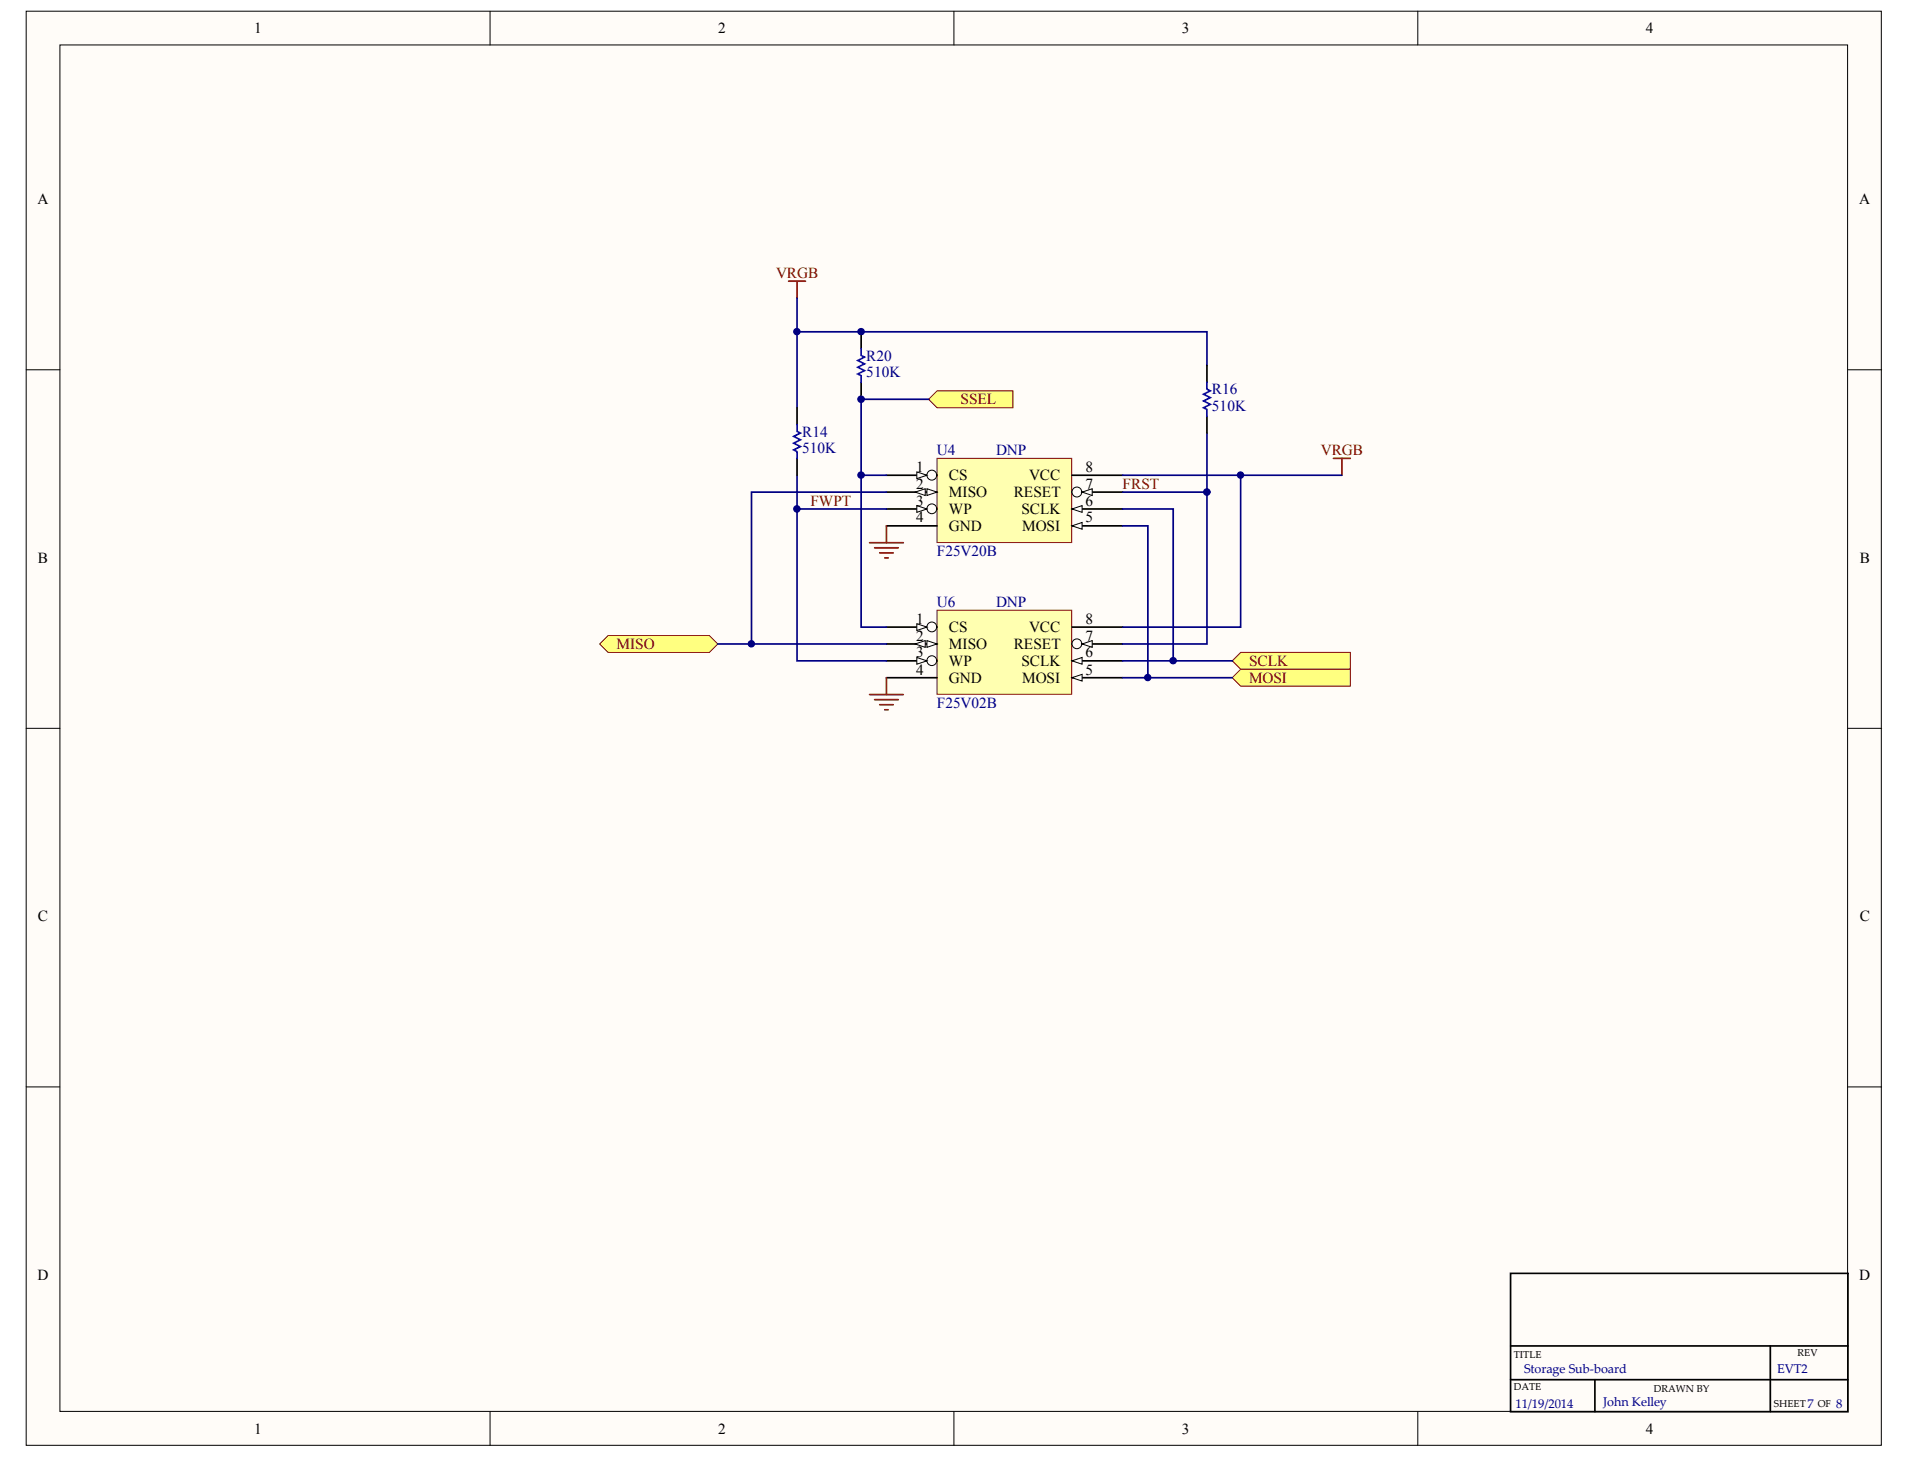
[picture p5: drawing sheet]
<svg xmlns="http://www.w3.org/2000/svg" width="274mm" height="209mm" viewBox="0 0 274 209" stroke-linecap="round" stroke-linejoin="round" font-family="sans-serif">
<g fill="#fffcf8" stroke="#000" stroke-width=".14">
<path d="M3.7 1.6h265.5v205.2h-265.5z"/>
<path d="M8.6 6.4h255.8v195.6h-255.8z"/>
</g>
<path d="M70.1 1.6v4.8M136.5 1.6v4.8M202.9 1.6v4.8M3.7 52.9h4.9M264.4 52.9h4.9M3.7 104.2h4.9M264.4 104.2h4.9M3.7 155.5h4.9M264.4 155.5h4.9M70.1 202v4.8M136.5 202v4.8M202.9 202v4.8" fill="none" stroke="#000" stroke-width=".14"/>
<path d="M216.2 182.2h48.2v19.8h-48.2zM216.2 197.4h48.2M216.2 192.6h48.2M228.2 197.4v4.6M253.3 192.6v9.4" fill="none" stroke="#000" stroke-width=".24"/>
<path d="M190.8 65.6h2.4M192 65.6v2.4" fill="none" stroke="#800000" stroke-width=".24"/>
<g fill="#ffff80" stroke="#800000" stroke-width=".14">
<path d="M87 90.9h14.5l1.2 1.2-1.2 1.3h-14.5l-1.2-1.3z" fill-rule="evenodd"/>
<path d="M177.5 93.4h15.7v2.4h-15.7l-1.2-1.2z" fill-rule="evenodd"/>
<path d="M177.5 95.8h15.7v2.4h-15.7l-1.2-1.2z" fill-rule="evenodd"/>
<path d="M134.1 55.9h10.9v2.4h-10.9l-1.2-1.2z" fill-rule="evenodd"/>
</g>
<path d="M134.1 65.6h19.3v12h-19.3z" fill="#ffffb0" stroke="#800000" stroke-width=".14"/>
<path d="M126.9 68h7.2" fill="none" stroke="#000" stroke-width=".24"/>
<circle cx="133.3" cy="68" r=".71" fill="#fffcf8" stroke="#000" stroke-width=".14"/>
<path d="M131.2 67.5l1.4 .5-1.4 .5z" fill="#fffcf8" stroke="#000" stroke-width=".14"/>
<path d="M126.9 70.4h7.2" fill="none" stroke="#000" stroke-width=".24"/>
<g fill="#fffcf8" stroke="#000" stroke-width=".14">
<path d="M132.6 69.9l1.5 .5-1.5 .5z"/>
<path d="M131 70.4l1.4-.5v1z"/>
</g>
<path d="M126.9 72.8h7.2" fill="none" stroke="#000" stroke-width=".24"/>
<circle cx="133.3" cy="72.8" r=".7" fill="#fffcf8" stroke="#000" stroke-width=".14"/>
<path d="M131.2 72.3l1.4 .5-1.4 .5z" fill="#fffcf8" stroke="#000" stroke-width=".14"/>
<path d="M126.9 75.2h7.2M153.4 68h7.2M153.4 70.4h7.2" fill="none" stroke="#000" stroke-width=".24"/>
<circle cx="154.1" cy="70.4" r=".71" fill="#fffcf8" stroke="#000" stroke-width=".14"/>
<path d="M154.9 70.4l1.4-.5v1z" fill="#fffcf8" stroke="#000" stroke-width=".14"/>
<path d="M153.4 72.8h7.2" fill="none" stroke="#000" stroke-width=".24"/>
<path d="M153.4 72.8l1.5-.5v1z" fill="#fffcf8" stroke="#000" stroke-width=".14"/>
<path d="M153.4 75.2h7.2" fill="none" stroke="#000" stroke-width=".24"/>
<path d="M153.4 75.2l1.5-.4v.9z" fill="#fffcf8" stroke="#000" stroke-width=".14"/>
<path d="M134.1 87.3h19.3v12h-19.3z" fill="#ffffb0" stroke="#800000" stroke-width=".14"/>
<path d="M126.9 89.7h7.2" fill="none" stroke="#000" stroke-width=".24"/>
<circle cx="133.3" cy="89.7" r=".7" fill="#fffcf8" stroke="#000" stroke-width=".14"/>
<path d="M131.2 89.2l1.4 .5-1.4 .5z" fill="#fffcf8" stroke="#000" stroke-width=".14"/>
<path d="M126.9 92.1h7.2" fill="none" stroke="#000" stroke-width=".24"/>
<g fill="#fffcf8" stroke="#000" stroke-width=".14">
<path d="M132.6 91.7l1.5 .4-1.5 .5z"/>
<path d="M131 92.1l1.4-.4v.9z"/>
</g>
<path d="M126.9 94.6h7.2" fill="none" stroke="#000" stroke-width=".24"/>
<circle cx="133.3" cy="94.5" r=".7" fill="#fffcf8" stroke="#000" stroke-width=".14"/>
<path d="M131.2 94.1l1.4 .5-1.4 .4z" fill="#fffcf8" stroke="#000" stroke-width=".14"/>
<path d="M126.9 97h7.2M153.4 89.7h7.2M153.4 92.1h7.2" fill="none" stroke="#000" stroke-width=".24"/>
<circle cx="154.1" cy="92.1" r=".7" fill="#fffcf8" stroke="#000" stroke-width=".14"/>
<path d="M154.9 92.1l1.4-.4v.9z" fill="#fffcf8" stroke="#000" stroke-width=".14"/>
<path d="M153.4 94.6h7.2" fill="none" stroke="#000" stroke-width=".24"/>
<path d="M153.4 94.6l1.5-.5v.9z" fill="#fffcf8" stroke="#000" stroke-width=".14"/>
<path d="M153.4 97h7.2" fill="none" stroke="#000" stroke-width=".24"/>
<path d="M153.4 97l1.5-.5v1z" fill="#fffcf8" stroke="#000" stroke-width=".14"/>
<path d="M112.9 40.2h2.4M114.1 40.2v2.4M124.4 77.7h4.9M125.2 78.4h3.3M125.9 79.1h1.9M126.6 79.8h.5M126.9 75.2v2.5M124.4 99.4h4.9M126.9 97v2.4M125.2 100.1h3.3M125.9 100.8h1.9M126.6 101.6h.5" fill="none" stroke="#800000" stroke-width=".24"/>
<g fill="none" stroke="#000080" stroke-width=".24">
<path d="M114.1 47.5h58.6v4.8M114.1 42.6v15.7M132.9 57.1h-9.7v32.6h3.7M114.1 72.8v21.8h12.8M114.1 68v4.8M114.1 72.8h12.8M123.2 68h3.7M126.9 70.4h-19.4v21.7M160.6 72.8h7.3v21.8M160.6 75.2h3.7v21.8M160.6 68h31.4M160.6 70.4h12.1"/>
<path d="M172.7 70.4v21.7h-12.1M172.7 62v8.4M177.5 68v21.7h-16.9M102.7 92.1h24.2M160.6 97h15.7M160.6 94.6h15.7"/>
</g>
<path d="M114.1 58.3v2.5M123.2 47.5v2.4M123.2 54.7v2.4M172.7 52.3v2.4M172.7 59.6v2.4M114.1 65.6v2.4" fill="none" stroke="#000" stroke-width=".24"/>
<path d="M123.2 49.9v1l.5 .2-1 .5 1 .5-1 .4 1 .5-1 .5 .5 .3v.9M172.7 54.7v1l.5 .2-1 .5 1 .5-1 .5 1 .5-1 .4 .5 .3v1M114.1 60.8v.9l.4 .3-.9 .4 .9 .5-.9 .5 .9 .5-.9 .5 .5 .2v1" fill="none" stroke="#00f" stroke-width=".24"/>
<g fill="#000080" stroke="#000080" stroke-width=".14">
<circle cx="107.5" cy="92.1" r=".46"/>
<circle cx="114" cy="72.8" r=".46"/>
<circle cx="114" cy="47.5" r=".46"/>
<circle cx="123.2" cy="68" r=".46"/>
<circle cx="123.2" cy="57.1" r=".47"/>
<circle cx="123.2" cy="47.5" r=".46"/>
<circle cx="164.2" cy="97" r=".46"/>
<circle cx="167.9" cy="94.5" r=".46"/>
<circle cx="172.7" cy="70.4" r=".47"/>
<circle cx="177.5" cy="68" r=".46"/>
</g>
<g font-size="2.2">
<text x="36.4" y="4.8">1</text>
<text x="102.8" y="4.8">2</text>
<text x="169.1" y="4.8">3</text>
<text x="235.5" y="4.8">4</text>
<text x="5.4" y="29.2">A</text>
<text x="266" y="29.2">A</text>
<text x="131.1" y="67.5">1</text>
<text x="131.1" y="70">2</text>
<text x="135.8" y="68.7">CS</text>
<text x="135.8" y="71.1">MISO</text>
<text x="145.1" y="71.1">RESET</text>
<text x="147.3" y="68.7">VCC</text>
<text x="155.3" y="67.5">8</text>
<text x="155.3" y="70">7</text>
<text x="131.1" y="72.4">3</text>
<text x="131.1" y="74.8">4</text>
<text x="135.8" y="73.6">WP</text>
<text x="135.8" y="76">GND</text>
<text x="146.2" y="73.6">SCLK</text>
<text x="146.3" y="76">MOSI</text>
<text x="155.3" y="72.4">6</text>
<text x="155.3" y="74.8">5</text>
<text x="5.4" y="80.5">B</text>
<text x="266.1" y="80.5">B</text>
<text x="131.1" y="89.3">1</text>
<text x="155.3" y="89.3">8</text>
<text x="131.1" y="91.7">2</text>
<text x="131.1" y="94.1">3</text>
<text x="135.8" y="90.5">CS</text>
<text x="135.8" y="92.9">MISO</text>
<text x="135.8" y="95.3">WP</text>
<text x="145.1" y="92.9">RESET</text>
<text x="146.2" y="95.3">SCLK</text>
<text x="147.3" y="90.5">VCC</text>
<text x="155.3" y="91.7">7</text>
<text x="155.3" y="94.1">6</text>
<text x="131.1" y="96.5">4</text>
<text x="135.8" y="97.7">GND</text>
<text x="146.3" y="97.7">MOSI</text>
<text x="155.3" y="96.5">5</text>
<text x="5.4" y="131.8">C</text>
<text x="266.1" y="131.8">C</text>
<text x="5.4" y="183.1">D</text>
<text x="266" y="183.1">D</text>
<text x="36.4" y="205.2">1</text>
<text x="102.8" y="205.2">2</text>
<text x="169.1" y="205.2">3</text>
<text x="235.5" y="205.2">4</text>
</g>
<g font-size="2.2" fill="#800000">
<text x="111.1" y="39.8">VRGB</text>
<text x="137.4" y="57.9">SSEL</text>
<text x="189" y="65.1">VRGB</text>
<text x="160.6" y="70">FRST</text>
<text x="116" y="72.4">FWPT</text>
<text x="88.2" y="92.9">MISO</text>
<text x="178.7" y="95.3">SCLK</text>
<text x="178.7" y="97.7">MOSI</text>
</g>
<g font-size="2.2" fill="#000080">
<text x="124" y="51.6">R20</text>
<text x="124" y="54">510K</text>
<text x="173.4" y="56.4">R16</text>
<text x="173.4" y="58.8">510K</text>
<text x="114.8" y="62.5">R14</text>
<text x="114.8" y="64.9">510K</text>
<text x="134.1" y="65.1">U4</text>
<text x="142.5" y="65.1">DNP</text>
<text x="134.1" y="79.6">F25V20B</text>
<text x="134.1" y="86.8">U6</text>
<text x="142.5" y="86.8">DNP</text>
<text x="134.1" y="101.3">F25V02B</text>
</g>
<g font-size="1.8" fill="#000080">
<text x="218.1" y="196.4">Storage Sub-board</text>
<text x="254.3" y="196.4">EVT2</text>
<text x="216.9" y="201.5">11/19/2014</text>
<text x="229.4" y="201.2">John Kelley</text>
<text x="258.6" y="201.5">7</text>
<text x="262.8" y="201.5">8</text>
</g>
<g font-size="1.4">
<text x="216.6" y="194.3">TITLE</text>
<text x="257.2" y="194.1">REV</text>
<text x="216.6" y="198.9">DATE</text>
<text x="236.7" y="199.2">DRAWN BY</text>
<text x="253.8" y="201.3">SHEET</text>
<text x="260.1" y="201.3">OF</text>
</g>
</svg>
